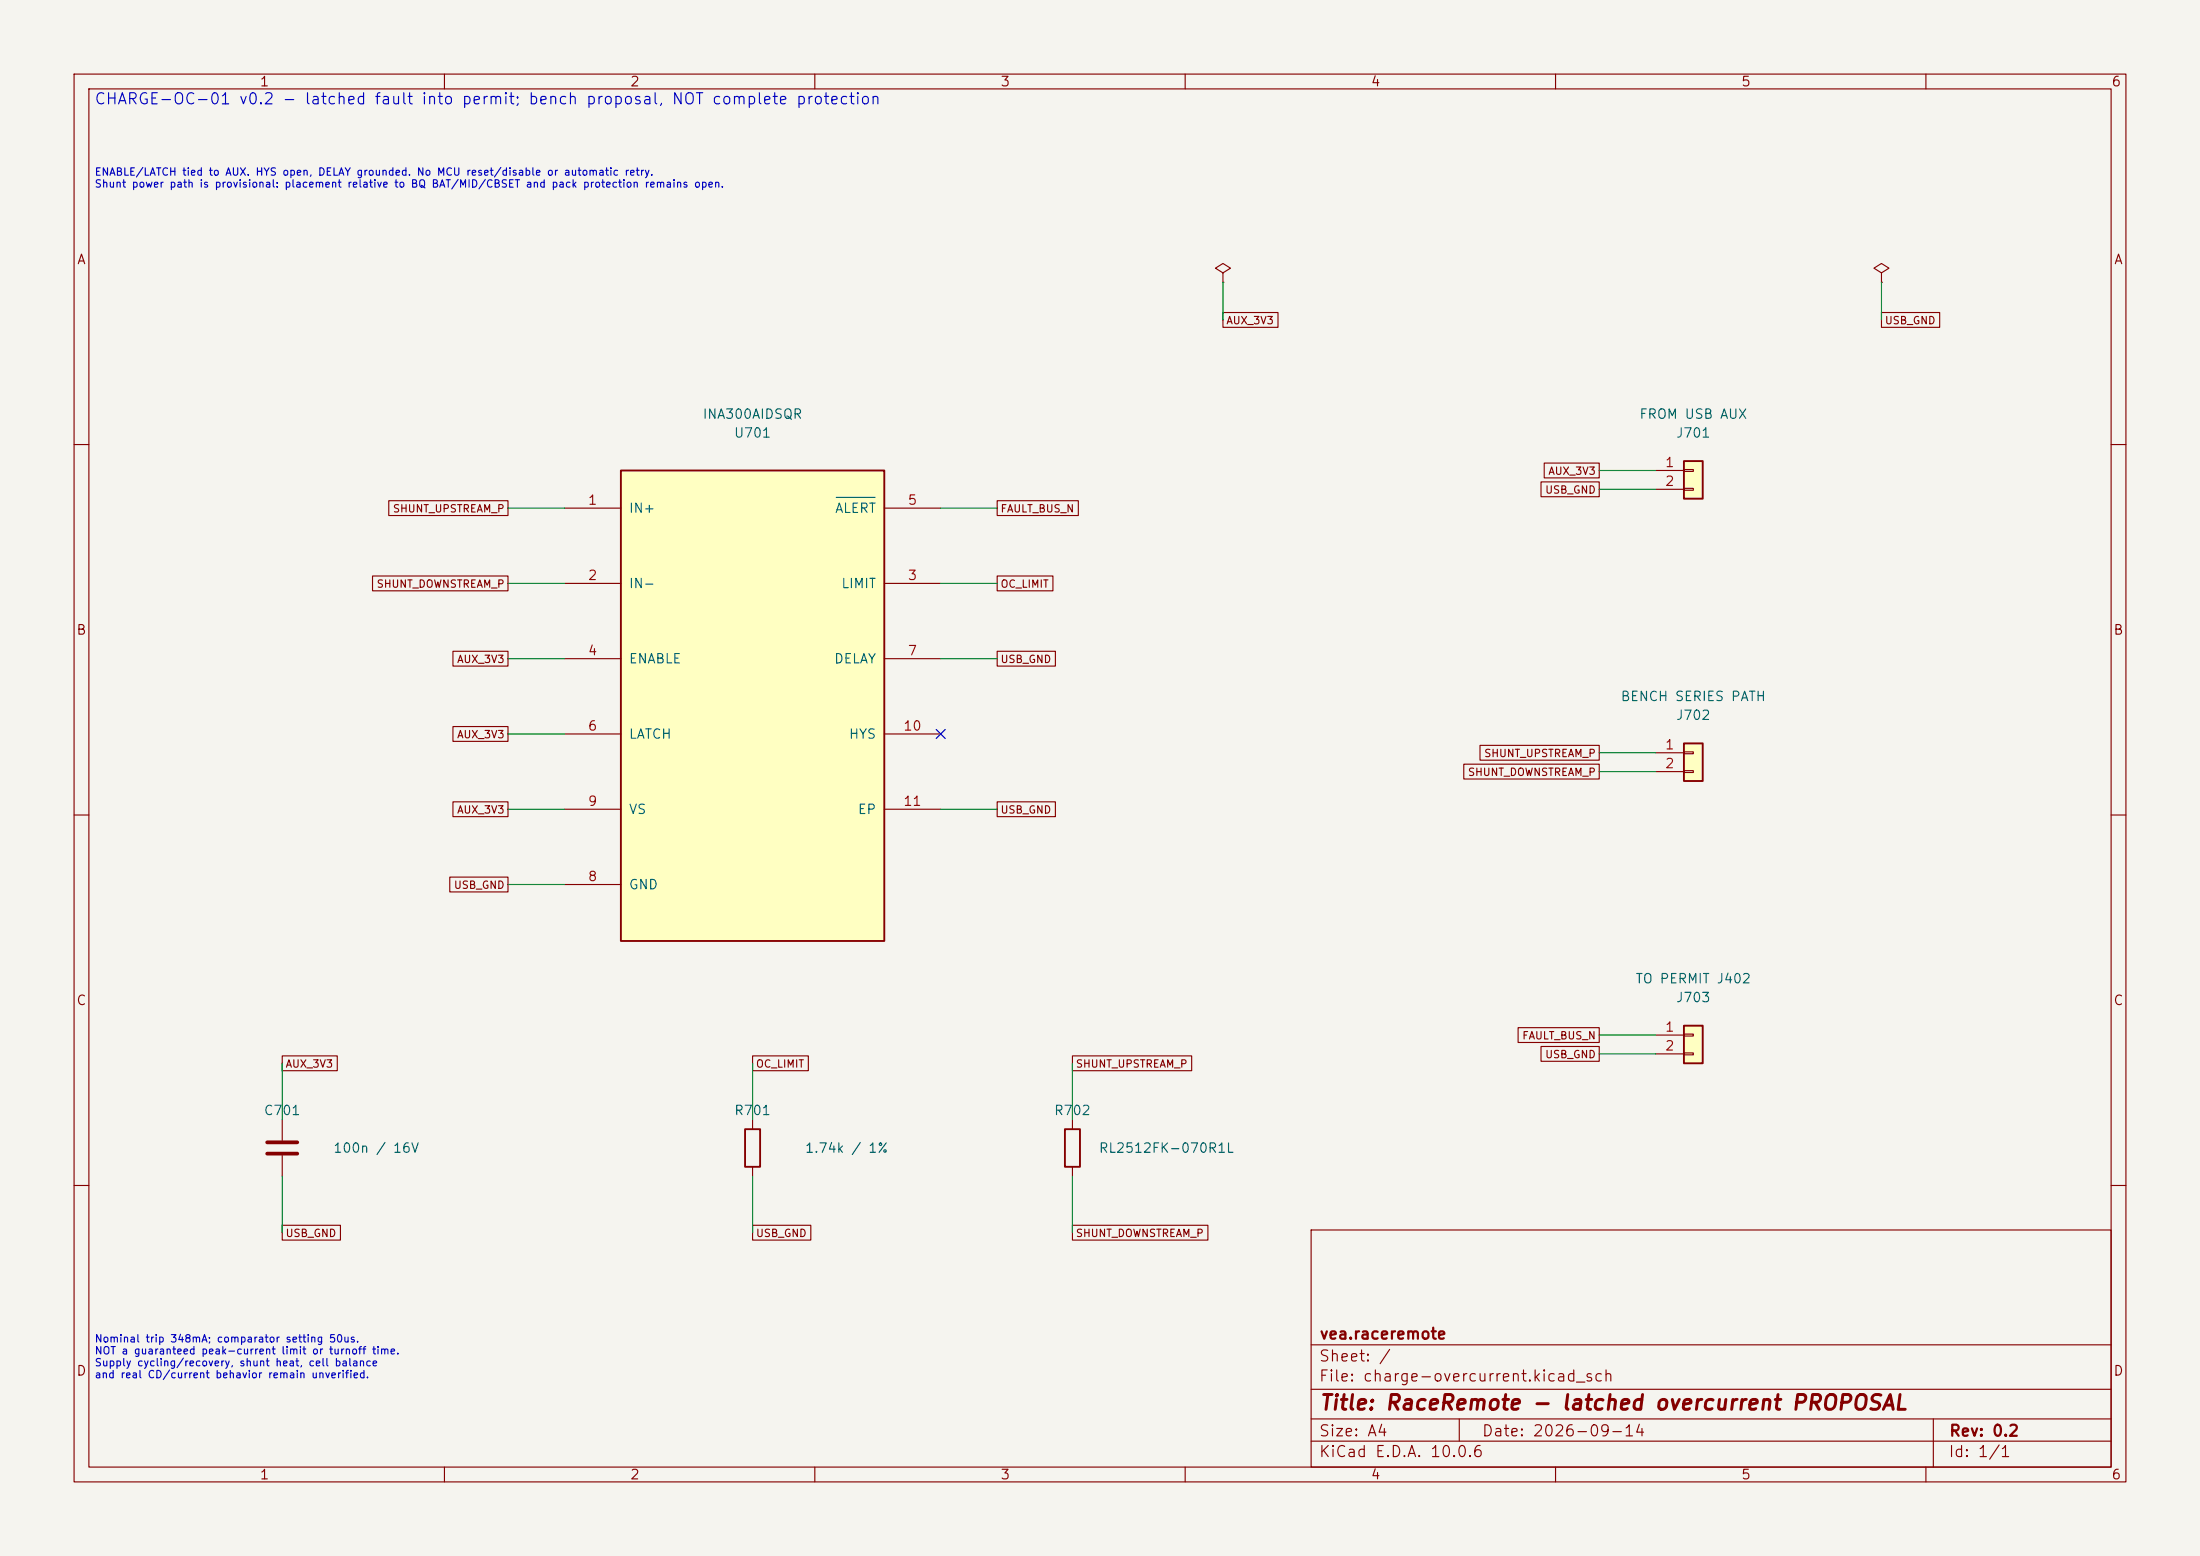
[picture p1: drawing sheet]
<svg xmlns="http://www.w3.org/2000/svg" width="297mm" height="210mm" viewBox="0 0 297 210" stroke-linecap="round" stroke-linejoin="round" font-family="sans-serif">
<path d="M0 0h297v210h-297z" fill="#f5f4ef" stroke="#f5f4ef" stroke-width=".14"/>
<g fill="none" stroke="#840000" stroke-width=".15">
<path d="M10 10h277v190h-277zM12 12h273v186h-273zM60 10v2M110 10v2M160 10v2M210 10v2M260 10v2M10 60h2M285 60h2M10 110h2M285 110h2M10 160h2"/>
<path d="M177 166h108v32h-108zM285 160h2M60 198v2M110 198v2M160 198v2M177 194.5h108M177 191.5h108M177 187.5h108M177 181.5h108M197 191.5v3M210 198v2M260 198v2"/>
<path d="M261 191.5v6.5"/>
</g>
<path d="M83.8 63.5h35.6v63.5h-35.6z" fill="#ffffc2"/>
<path d="M83.8 63.5h35.6v63.5h-35.6z" fill="none" stroke="#840000" stroke-width=".25"/>
<path d="M76.2 68.6h7.6M76.2 78.7h7.6M119.4 68.6h7.6M119.4 78.7h7.6M76.2 88.9h7.6M76.2 99.1h7.6M119.4 88.9h7.6M119.4 99.1h7.6M76.2 119.4h7.6M76.2 109.2h7.6M119.4 109.2h7.6" fill="none" stroke="#840000" stroke-width=".15"/>
<path d="M112.9 67.1h5.2" fill="none" stroke="#006464" stroke-width=".15"/>
<path d="M227.3 138.4h2.6v5.1h-2.6z" fill="#ffffc2"/>
<path d="M227.3 138.4h2.6v5.1h-2.6zM100.6 152.4h2v5.1h-2zM143.8 152.4h2v5.1h-2z" fill="none" stroke="#840000" stroke-width=".25"/>
<path d="M254 36.8l1-.6-1-.6-1 .6 1 .6v1.3M254 38.1h.1M223.5 139.7h3.8M227.3 139.6h1.3v.2h-1.3zM38.1 151.1v2.8M38.1 156v2.8M101.6 151.1v1.3M101.6 157.5v1.3M144.8 151.1v1.3M144.8 157.5v1.3M223.5 142.2h3.8M227.3 142.1h1.3v.3h-1.3z" fill="none" stroke="#840000" stroke-width=".15"/>
<path d="M36.1 154.2h4M36.1 155.7h4" fill="none" stroke="#840000" stroke-width=".51"/>
<path d="M227.3 62.2h2.6v5.1h-2.6z" fill="#ffffc2"/>
<path d="M227.3 62.2h2.6v5.1h-2.6z" fill="none" stroke="#840000" stroke-width=".25"/>
<path d="M165.1 36.8l1-.6-1-.6-1 .6 1 .6v1.3M165.1 38.1h.1M223.5 63.5h3.8M223.5 66h3.8M227.3 63.4h1.3v.2h-1.3zM227.3 65.9h1.3v.3h-1.3z" fill="none" stroke="#840000" stroke-width=".15"/>
<path d="M227.3 100.3h2.6v5.1h-2.6z" fill="#ffffc2"/>
<path d="M227.3 100.3h2.6v5.1h-2.6z" fill="none" stroke="#840000" stroke-width=".25"/>
<g fill="none" stroke="#840000" stroke-width=".15">
<path d="M165.1 42.2h7.4v2h-7.4zM254 42.2h7.9v2h-7.9zM50.3 77.7h18.3v2h-18.3zM52.5 67.6h16.1v2h-16.1zM134.6 67.6h11v2h-11zM134.6 77.7h7.5v2h-7.5zM208 65h7.9v2h-7.9zM208.5 62.5h7.4v2h-7.4zM61.1 87.9h7.5v2h-7.5zM61.1 98.1h7.5v2h-7.5zM134.6 87.9h7.9v2h-7.9zM60.7 118.4h7.9v2h-7.9z"/>
<path d="M61.1 108.2h7.5v2h-7.5zM134.6 108.2h7.9v2h-7.9zM197.6 103.1h18.3v2h-18.3zM199.8 100.6h16.1v2h-16.1zM223.5 101.6h3.8M223.5 104.1h3.8M227.3 101.5h1.3v.2h-1.3zM227.3 104h1.3v.3h-1.3zM204.9 138.7h11v2h-11zM38.1 142.5h7.4v2h-7.4zM101.6 142.5h7.5v2h-7.5zM144.8 142.5h16.1v2h-16.1z"/>
<path d="M208 141.2h7.9v2h-7.9zM38.1 165.4h7.9v2h-7.9zM101.6 165.4h7.9v2h-7.9zM144.8 165.4h18.3v2h-18.3z"/>
</g>
<g fill="none" stroke="#009600" stroke-width=".15">
<path d="M165.1 38.1v5.1M254 38.1v5.1M68.6 68.6h7.6M68.6 78.7h7.6M127 68.6h7.6M127 78.7h7.6M215.9 63.5h7.6M215.9 66h7.6M68.6 88.9h7.6M68.6 99.1h7.6M127 88.9h7.6M68.6 109.2h7.6"/>
<path d="M68.6 119.4h7.6M127 109.2h7.6M215.9 101.6h7.6M215.9 104.1h7.6M215.9 139.7h7.6M38.1 143.5v7.6M38.1 158.8v7.6M101.6 143.5v7.6M101.6 158.8v7.6M144.8 143.5v7.6M144.8 158.8v7.6M215.9 142.2h7.6"/>
</g>
<path d="M126.4 98.5l1.2 1.2M127.6 98.5l-1.2 1.2" fill="none" stroke="#000084" stroke-width=".15"/>
<text font-size="2" fill="#840000" x="178" y="190.8">Title: RaceRemote - latched overcurrent PROPOSAL</text>
<text font-size="1.5" fill="#0000c2" x="12.7" y="14.5">CHARGE-OC-01 v0.2 - latched fault into permit; bench proposal, NOT complete protection</text>
<g font-size="1.5" fill="#840000">
<text x="178" y="184.1">Sheet: /</text>
<text x="178" y="181.1">vea.raceremote</text>
<text x="178" y="186.8">File: charge-overcurrent.kicad_sch</text>
<text x="178" y="197">KiCad E.D.A. 10.0.6</text>
<text x="178" y="194.2">Size: A4</text>
<text x="200" y="194.2">Date: 2026-09-14</text>
<text x="263" y="197">Id: 1/1</text>
<text x="263" y="194.2">Rev: 0.2</text>
</g>
<g font-size="1.3" fill="#840000">
<text x="35" y="12">1</text>
<text x="85" y="12">2</text>
<text x="135" y="12">3</text>
<text x="185" y="12">4</text>
<text x="235" y="12">5</text>
<text x="285" y="12">6</text>
<text x="10.3" y="36">A</text>
<text x="285.3" y="36">A</text>
<text x="10.2" y="86">B</text>
<text x="285.2" y="86">B</text>
<text x="10.2" y="136">C</text>
<text x="285.2" y="136">C</text>
<text x="10.2" y="186">D</text>
<text x="285.2" y="186">D</text>
<text x="35" y="200">1</text>
<text x="85" y="200">2</text>
<text x="135" y="200">3</text>
<text x="185" y="200">4</text>
<text x="235" y="200">5</text>
<text x="285" y="200">6</text>
</g>
<g font-size="1.3" fill="#006464">
<text x="94.8" y="56.8">INA300AIDSQR</text>
<text x="99" y="59.4">U701</text>
<text x="221.2" y="56.8">FROM USB AUX</text>
<text x="226.2" y="59.4">J701</text>
<text x="84.8" y="69.5">IN+</text>
<text x="112.6" y="69.5">ALERT</text>
<text x="84.8" y="79.7">IN-</text>
<text x="113.5" y="79.7">LIMIT</text>
<text x="84.8" y="89.9">ENABLE</text>
<text x="112.5" y="89.9">DELAY</text>
<text x="218.7" y="94.9">BENCH SERIES PATH</text>
<text x="84.8" y="100">LATCH</text>
<text x="114.5" y="100">HYS</text>
<text x="226.2" y="97.5">J702</text>
<text x="84.8" y="110.2">VS</text>
<text x="115.7" y="110.2">EP</text>
<text x="84.8" y="120.3">GND</text>
<text x="220.7" y="133">TO PERMIT J402</text>
<text x="226.2" y="135.6">J703</text>
<text x="35.5" y="150.8">C701</text>
<text x="44.9" y="155.9">100n / 16V</text>
<text x="99" y="150.8">R701</text>
<text x="108.6" y="155.9">1.74k / 1%</text>
<text x="142.2" y="150.8">R702</text>
<text x="148.3" y="155.9">RL2512FK-070R1L</text>
</g>
<g font-size="1.3" fill="#a90000">
<text x="224.7" y="63.4">1</text>
<text x="224.7" y="65.9">2</text>
<text x="79.3" y="68.4">1</text>
<text x="122.5" y="68.4">5</text>
<text x="79.3" y="78.6">2</text>
<text x="122.5" y="78.6">3</text>
<text x="79.3" y="88.8">4</text>
<text x="122.5" y="88.8">7</text>
<text x="79.3" y="98.9">6</text>
<text x="121.9" y="98.9">10</text>
<text x="224.7" y="101.5">1</text>
<text x="224.7" y="104">2</text>
<text x="79.3" y="109.1">9</text>
<text x="121.9" y="109.1">11</text>
<text x="79.3" y="119.2">8</text>
<text x="224.7" y="139.6">1</text>
<text x="224.7" y="142.1">2</text>
</g>
<g font-size="1" fill="#0000c2">
<text x="12.7" y="24">ENABLE/LATCH tied to AUX. HYS open, DELAY grounded. No MCU reset/disable or automatic retry.</text>
<text x="12.7" y="25.6">Shunt power path is provisional: placement relative to BQ BAT/MID/CBSET and pack protection remains open.</text>
<text x="12.7" y="181.4">Nominal trip 348mA; comparator setting 50us.</text>
<text x="12.7" y="183">NOT a guaranteed peak-current limit or turnoff time.</text>
<text x="12.7" y="184.7">Supply cycling/recovery, shunt heat, cell balance</text>
<text x="12.7" y="186.3">and real CD/current behavior remain unverified.</text>
</g>
<g font-size="1" fill="#840000">
<text x="165.5" y="44">AUX_3V3</text>
<text x="254.4" y="44">USB_GND</text>
<text x="208.9" y="64.3">AUX_3V3</text>
<text x="53" y="69.4">SHUNT_UPSTREAM_P</text>
<text x="135" y="69.4">FAULT_BUS_N</text>
<text x="208.5" y="66.9">USB_GND</text>
<text x="50.8" y="79.6">SHUNT_DOWNSTREAM_P</text>
<text x="135" y="79.6">OC_LIMIT</text>
<text x="61.6" y="89.7">AUX_3V3</text>
<text x="135" y="89.7">USB_GND</text>
<text x="61.6" y="99.9">AUX_3V3</text>
<text x="198.1" y="105">SHUNT_DOWNSTREAM_P</text>
<text x="200.3" y="102.4">SHUNT_UPSTREAM_P</text>
<text x="61.6" y="110">AUX_3V3</text>
<text x="135" y="110">USB_GND</text>
<text x="61.2" y="120.2">USB_GND</text>
<text x="205.4" y="140.5">FAULT_BUS_N</text>
<text x="208.5" y="143.1">USB_GND</text>
<text x="38.5" y="144.3">AUX_3V3</text>
<text x="102" y="144.3">OC_LIMIT</text>
<text x="145.2" y="144.3">SHUNT_UPSTREAM_P</text>
<text x="38.5" y="167.2">USB_GND</text>
<text x="102" y="167.2">USB_GND</text>
<text x="145.2" y="167.2">SHUNT_DOWNSTREAM_P</text>
</g>
</svg>
